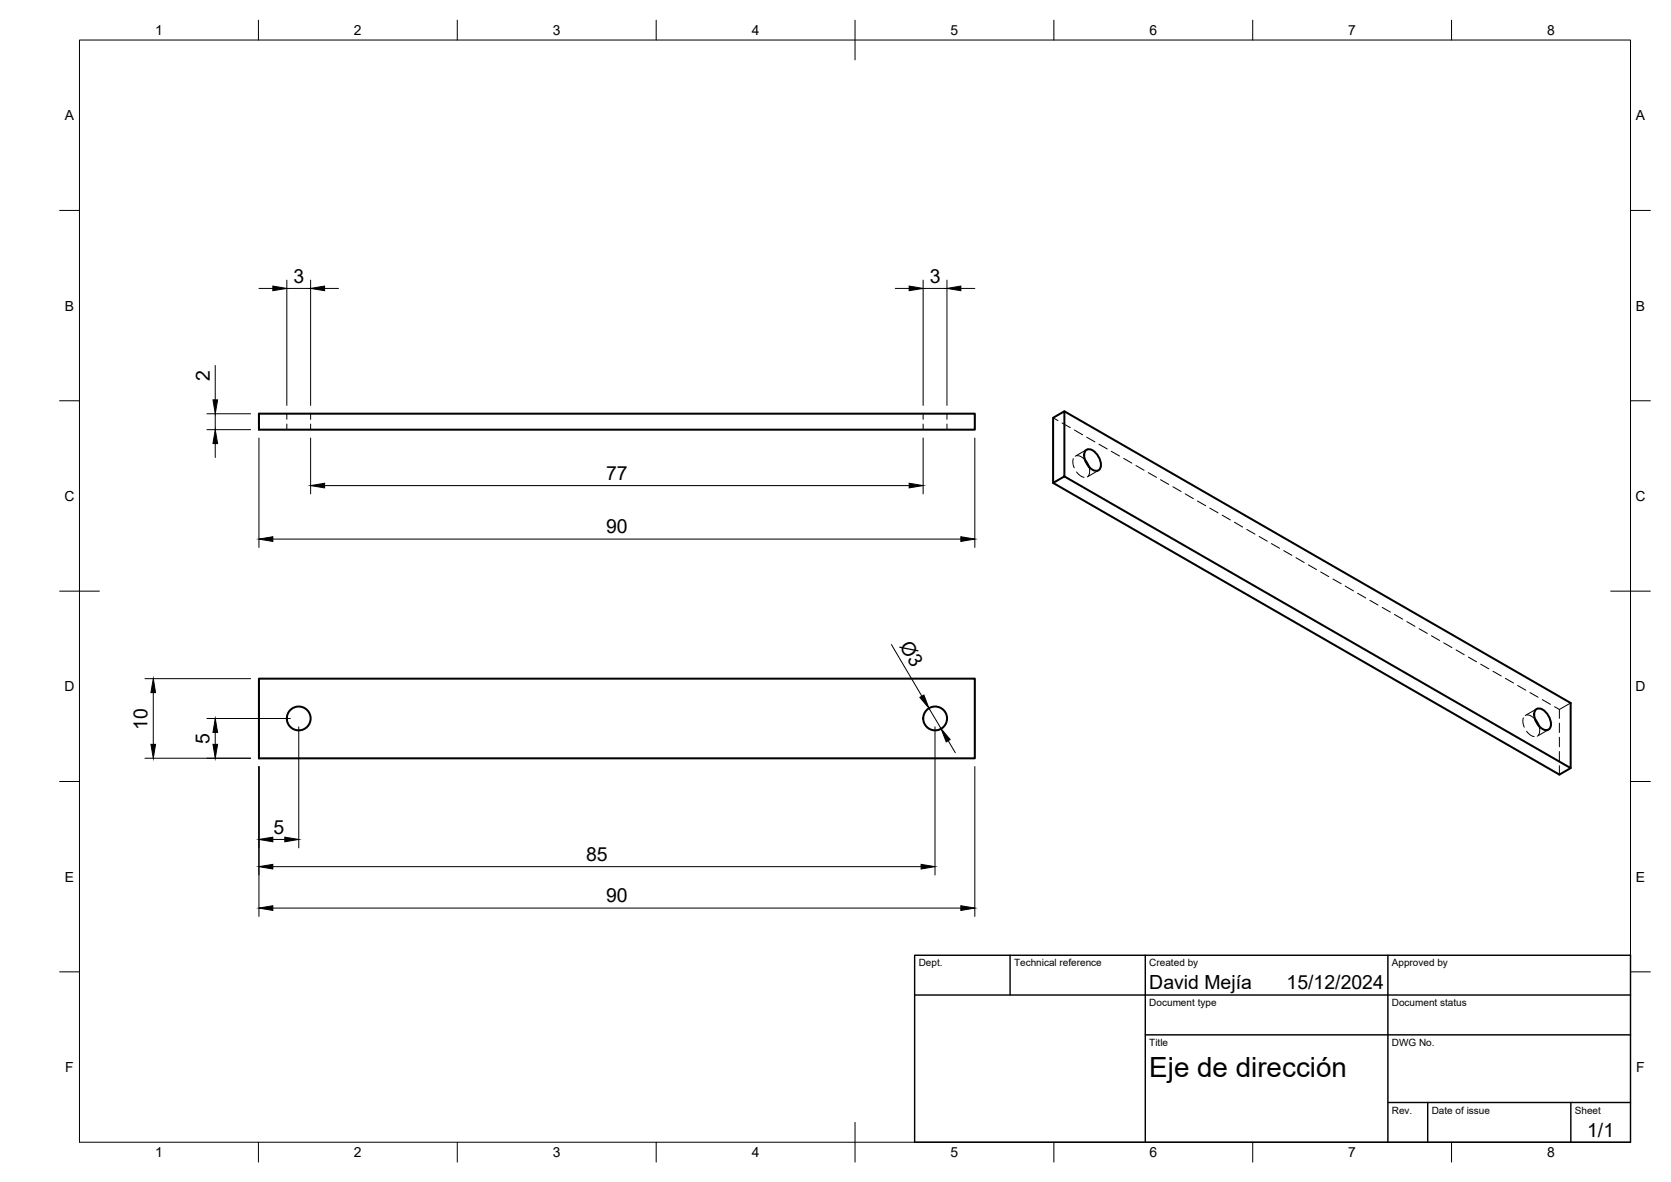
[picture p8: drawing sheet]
<svg xmlns="http://www.w3.org/2000/svg" width="420mm" height="297mm" viewBox="0 0 420 297" stroke-linecap="round" stroke-linejoin="round" font-family="sans-serif">
<!-- layer: Visible -->
<g fill="none" stroke="#000" stroke-width=".51">
<path d="M65.1 104h180v4h-180zM264.8 105l2.8-1.6v16.3l-2.8 1.7zM267.6 103.4l127.3 73.3v16.3l-2.8 1.7-127.3-73.3M267.6 119.7l127.3 73.3M272.8 115.6l1 1.7M272.9 113.3a1.8 1.8 0 0 1 2.7 .6l.8 1.1a2.54 2.54 0 0 1-.2 3.2 2.74 2.74 0 0 1-3.1-2 3.2 3.2 0 0 1-.2-2.9zM65.1 170.5h180v20.1h-180zM386 178.5a1.8 1.8 0 0 1 2.8 .6l.7 1.1a2.54 2.54 0 0 1-.1 3.2 2.74 2.74 0 0 1-3.2-2.1 3.2 3.2 0 0 1-.2-2.8zM385.9 180.7l1 1.8"/>
<circle cx="75.1" cy="180.5" r="3"/>
<circle cx="235.1" cy="180.5" r="3"/>
</g>
<!-- layer: Hidden -->
<g fill="none" stroke="#000" stroke-width=".25">
<path d="M72.1 104v1.4M72.1 106.6v1.4M78.1 104v1.4M78.1 106.6v1.4M232.1 104v1.4M232.1 106.6v1.4M238.1 104v1.4M238.1 106.6v1.4M264.8 105l1.2 .7M267 106.3l2.1 1.2M269.9 115.3l-.1 1 .3 1.3M270.2 108.1l2 1.2"/>
<path d="M270.7 118.6l.9 .9 1 .5M270.7 114.5l1.1 .2 1 .9M273.2 113l-2.8 1.6M273.2 109.9l2.1 1.1M273.8 117.3l.2 1.3-.4 1M276.2 118.2l-2.8 1.7M276.3 111.6l2.1 1.2M279.4 113.4l2.1 1.2M282.5 115.2l2.1 1.2M285.6 117l2.1 1.2M288.7 118.8l2.1 1.2M291.8 120.6l2.1 1.1"/>
<path d="M294.9 122.3l2.1 1.2M298 124.1l2.1 1.2M301.1 125.9l2.1 1.2M304.2 127.7l2.1 1.2M307.3 129.5l2.1 1.1M310.4 131.2l2 1.2M313.5 133l2.1 1.2M316.6 134.8l2 1.2M319.7 136.6l2 1.2M322.8 138.4l2 1.2M325.9 140.2l2 1.2M329 142l2 1.1"/>
<path d="M332.1 143.7l2 1.2M335.2 145.5l2 1.2M338.2 147.3l2.1 1.2M341.4 149.1l2 1.2M344.4 150.9l2.1 1.1M347.5 152.6l2.1 1.2M350.6 154.4l2.1 1.2M353.7 156.2l2.1 1.2M356.8 158l2.1 1.2M359.9 159.8l2.1 1.2M363 161.6l2.1 1.1M366.1 163.3l2.1 1.2"/>
<path d="M369.2 165.1l2.1 1.2M372.3 166.9l2.1 1.2M375.4 168.7l2.1 1.2M378.5 170.5l2.1 1.1M381.6 172.3l2 1.1M383.9 179.7l1 .2 1 .8M384.7 174l2.1 1.2M386.4 178.2l-2.9 1.6M387.8 175.8l2 1.2M390.9 177.6l1.2 .7M392.1 178.3v2.2M394.9 176.7l-2.8 1.6"/>
<path d="M383 180.4l-.1 1.1 .4 1.2M383.8 183.8l.9 .9 1 .4M386.9 182.5l.2 1.3-.3 .9M389.4 183.4l-2.9 1.6M392.1 181.7v2.4M392.1 185.3v2.4M392.1 188.9v2.3M392.1 192.4v2.3"/>
</g>
<!-- layer: BORDER -->
<g fill="none" stroke="#000" stroke-width=".25">
<path d="M20 10.1h390v276.9h-390zM65 5.1v5M115 5.1v5M165 5.1v5M215 5.1v10M265 5.1v5M315 5.1v5M365 5.1v5M15 52.9h5M410 52.9h5M15 100.7h5M410 100.7h5"/>
<path d="M15 148.6h10M405 148.6h10M15 196.4h5M410 196.4h5M15 244.2h5M410 244.2h5M65 287v5M115 287v5M165 287v5M215 282.1v9.9M265 287v5M315 287v5"/>
<path d="M365 287v5"/>
</g>
<!-- layer: TITLEBLOCK -->
<path d="M230 240.1h180v46.9h-180zM230 250h180M254 240.1v9.9M288 240.1v46.9M349 240.1v46.9M288 260.1h122M349 277.1h61M359 277.1v9.9M395 277.1v9.9" fill="none" stroke="#000" stroke-width=".36"/>
<!-- layer: FD_Dimensions -->
<g fill="none" stroke="#000" stroke-width=".25">
<path d="M65.1 72.5h3.5M72.1 70.4v31.5M72.1 72.5h6M78.1 70.4v31.5M81.6 72.5h3.5M225.1 72.5h3.5M232.1 72.5h6M232.1 70.4v31.5M238.1 70.4v31.5M241.6 72.5h3.5M54.1 91.8v8.7M52 108h11"/>
<path d="M52 104h11M54.1 104v4M54.1 111.5v3.5M65.1 110.1v27.5M78.1 110.1v14M232.1 110.1v14M245.1 110.1v27.5M68.6 135.5h173M81.6 122h147M36.4 170.5h26.6M38.5 174.1v13M224.1 162l7.7 12.9"/>
<path d="M233.6 178l3 5.1M36.4 190.5h26.6M52 180.6h21M54.1 184.1v3M65.1 192.6v37.7M75.1 182.7v30.4M235.1 182.7v37.2M238.4 186.1l1.8 3.1M245.1 192.6v37.7M68.6 217.8h163M68.6 211h3M68.6 228.2h173"/>
</g>
<g fill="#000" stroke="#000" stroke-width=".25">
<path d="M68.6 71.9l3.5 .6-3.5 .6zM78.1 72.5l3.5-.6v1.2zM228.6 71.9l3.5 .6-3.5 .6zM238.1 72.5l3.5-.6v1.2zM54.1 108l.6 3.5h-1.1zM53.6 100.5h1.1l-.6 3.5zM65.1 135.5l3.5-.6v1.2zM78.1 122l3.5-.6v1.2zM228.6 121.4l3.5 .6-3.5 .6zM241.6 134.9l3.5 .6-3.5 .6zM38.5 170.5l.6 3.6h-1.1zM231.3 175.2l1-.5 1.3 3.3z"/>
<path d="M38 187.1h1.1l-.6 3.4zM53.6 187.1h1.1l-.6 3.4zM54.1 180.6l.6 3.5h-1.1zM236.6 183.1l2.3 2.8-1 .5zM65.1 217.8l3.5-.6v1.2zM65.1 211l3.5-.6v1.1zM71.6 210.4l3.5 .6-3.5 .5zM231.6 217.2l3.5 .6-3.5 .6zM65.1 228.2l3.5-.6v1.2zM241.6 227.6l3.5 .6-3.5 .6z"/>
</g>
<text font-size="7" x="289" y="270.6">Eje de dirección</text>
<g font-size="4.9">
<text x="73.8" y="71">3</text>
<text x="233.8" y="71">3</text>
<text x="52.7" y="95.7" transform="rotate(-90 52.7 95.7)">2</text>
<text x="152.4" y="120.6">77</text>
<text x="152.4" y="134">90</text>
<text x="226.1" y="162.2" transform="rotate(60 226.1 162.2)">Ø3</text>
<text x="37.1" y="183.4" transform="rotate(-90 37.1 183.4)">10</text>
<text x="52.7" y="186.9" transform="rotate(-90 52.7 186.9)">5</text>
<text x="68.7" y="209.5">5</text>
<text x="147.4" y="216.3">85</text>
<text x="152.4" y="226.7">90</text>
<text x="289" y="248.5">David Mejía</text>
<text x="323.5" y="248.5">15/12/2024</text>
<text x="399.1" y="285.7">1/1</text>
</g>
<g font-size="3.5">
<text x="39" y="8.8">1</text>
<text x="89" y="8.8">2</text>
<text x="139" y="8.8">3</text>
<text x="189" y="8.8">4</text>
<text x="239" y="8.8">5</text>
<text x="289" y="8.8">6</text>
<text x="339" y="8.8">7</text>
<text x="389" y="8.8">8</text>
<text x="16.3" y="30.2">A</text>
<text x="411.3" y="30.2">A</text>
<text x="16.3" y="78">B</text>
<text x="411.3" y="78">B</text>
<text x="16.2" y="125.9">C</text>
<text x="411.2" y="125.9">C</text>
<text x="16.2" y="173.7">D</text>
<text x="411.2" y="173.7">D</text>
<text x="16.3" y="221.6">E</text>
<text x="411.3" y="221.6">E</text>
<text x="16.4" y="269.4">F</text>
<text x="411.4" y="269.4">F</text>
<text x="39" y="290.8">1</text>
<text x="89" y="290.8">2</text>
<text x="139" y="290.8">3</text>
<text x="189" y="290.8">4</text>
<text x="239" y="290.8">5</text>
<text x="289" y="290.8">6</text>
<text x="339" y="290.8">7</text>
<text x="389" y="290.8">8</text>
</g>
<g font-size="2.5">
<text x="231" y="242.9">Dept.</text>
<text x="255" y="242.9">Technical reference</text>
<text x="289" y="242.9">Created by</text>
<text x="350" y="242.9">Approved by</text>
<text x="289" y="252.8">Document type</text>
<text x="350" y="252.8">Document status</text>
<text x="289" y="262.9">Title</text>
<text x="350" y="262.9">DWG No.</text>
<text x="350" y="279.9">Rev.</text>
<text x="360" y="279.9">Date of issue</text>
<text x="396" y="279.9">Sheet</text>
</g>
</svg>
